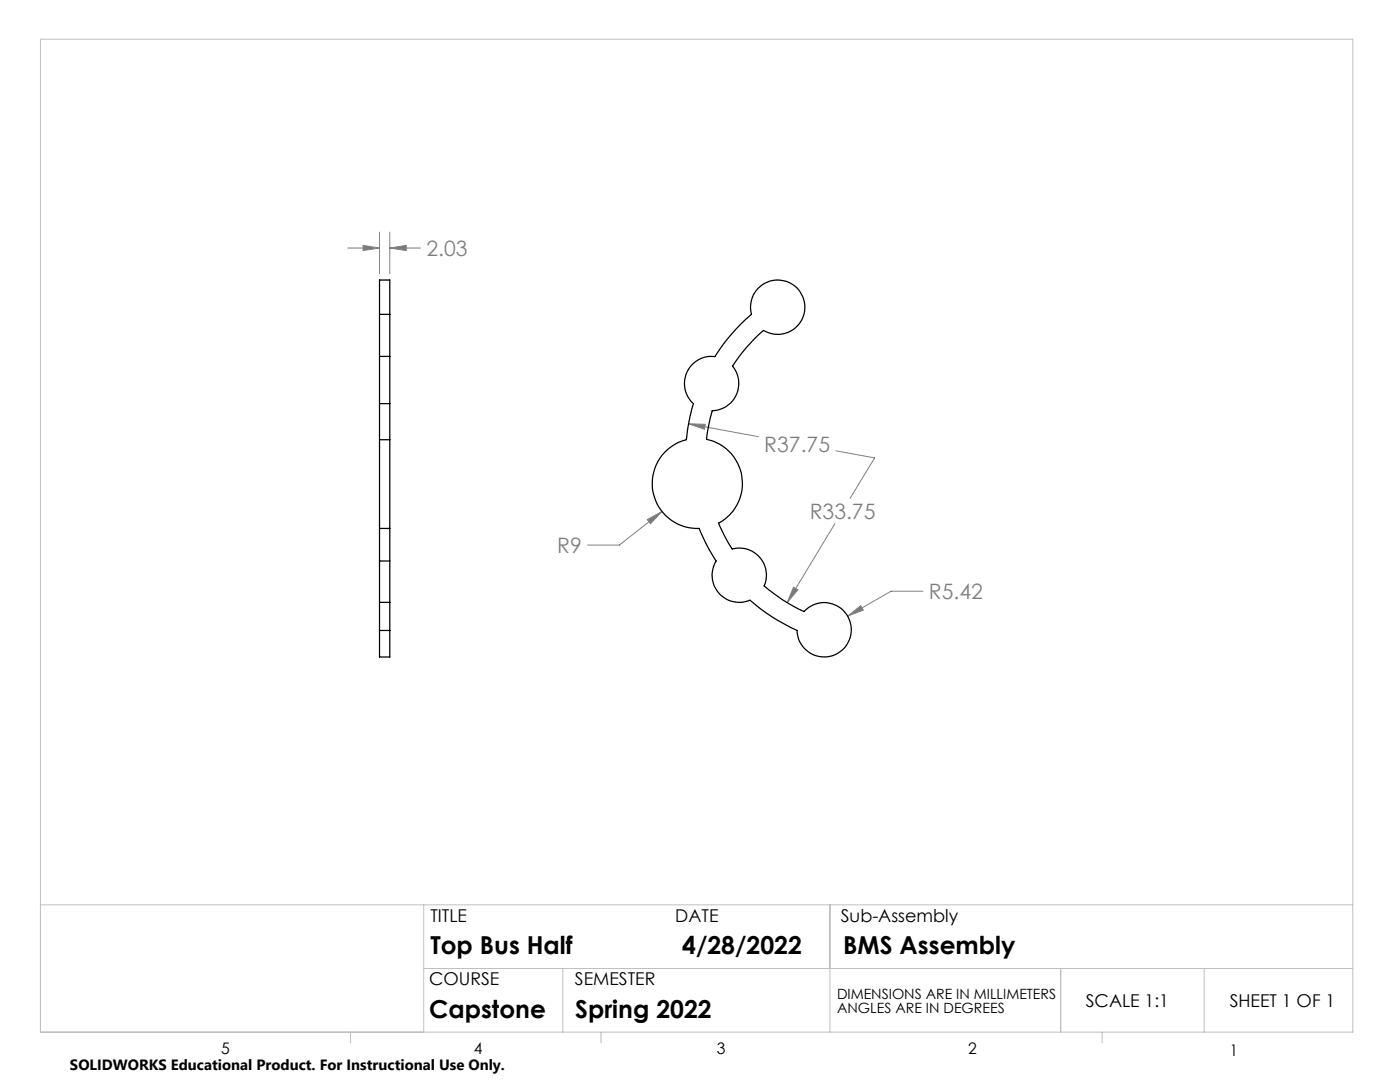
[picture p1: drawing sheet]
<svg xmlns="http://www.w3.org/2000/svg" width="279mm" height="216mm" viewBox="0 0 279 216" stroke-linecap="round" stroke-linejoin="round" font-family="sans-serif">
<g fill="none" stroke="#808080" stroke-width=".2">
<path d="M69.4 49.5h6.3M72.5 49l3.2 .5-3.2 .5zM75.7 46.3v8.3M77.8 49.5l3.3-.5v1zM77.8 46.3v8.3M77.8 49.5h6.1M137.4 84.6l13.9 2.5M137.4 84.6l3.4 .1-.2 1zM166.8 90l7.8 1.4-4.9 8M129.2 103.7l2.9-1.6-2.3 2.4zM132.1 102.1l-8.5 6.7h-6.3M158.4 117.2l.8 .5-2.1 2.6z"/>
<path d="M166.6 104.5l-9.5 15.8M184.2 118h-6.4l-8.6 4.9M169.2 122.9l2.6-2 .5 .8z"/>
</g>
<path d="M8.1 7.8h261.9v198.2h-261.9zM8.1 180.6h261.9M84.6 180.6v25.4M84.6 193.3h185.4M112.3 193.3v12.7M165.6 180.6v25.4M211.7 193.3v12.7M240.3 193.3v12.7M70 206v2.1M119.9 206v2.1M220 206v2.1" fill="none" stroke="#c0c0c0" stroke-width=".2"/>
<path d="M158.4 117.2l-1.3 3.1 2.1-2.6zM137.4 84.6l3.2 1.1 .2-1zM169.2 122.9l3.1-1.2-.5-.8zM129.2 103.7l.6 .8 2.3-2.4zM77.8 49.5l3.3-.5v1zM72.5 49l3.2 .5-3.2 .5z" fill="#808080"/>
<g fill="none" stroke="#000" stroke-width=".25">
<path d="M151.3 57.5a5.4 5.4 0 0 1 7.4-.3 5.4 5.4 0 0 1 .9 7.3 5.4 5.4 0 0 1-7.2 1.4 33 33 0 0 0-6.2 7.2 5.4 5.4 0 0 1 .8 5.7 5.4 5.4 0 0 1-4.9 3.2l-.8 3.5-.3 2.2a9 9 0 0 1 7.1 7.5 9 9 0 0 1-4.7 9.2l1.2 2.6 1.5 2.5a5.4 5.4 0 0 1 5.5 1.7 5.4 5.4 0 0 1 .9 5.7 33.1 33.1 0 0 0 7.9 5.1 5.4 5.4 0 0 1 8.6 .7 5.4 5.4 0 0 1-2.9 8.1 5.4 5.4 0 0 1-7-5 37.7 37.7 0 0 1-9.4-6 5.4 5.4 0 0 1-6.3-1.5 5.4 5.4 0 0 1-.5-6.4 38.6 38.6 0 0 1-3.4-6.5 9 9 0 0 1-9.3-7.7 9 9 0 0 1 6.8-10 37.5 37.5 0 0 1 1.4-7.2 5.4 5.4 0 0 1-1.3-6.2 5.4 5.4 0 0 1 5.6-3.1 37 37 0 0 1 7.3-8.5 5.4 5.4 0 0 1 1.3-5.2zM75.7 71.1v9.4M75.7 62.7v8.4M75.7 62.7v-6.8h2.1v6.8M75.7 71.1h2.1M75.7 62.7h2.1M77.8 71.1v9.4M77.8 62.7v8.4M75.7 87.7v17.7M75.7 80.5v7.2M75.7 87.7h2.1M75.7 80.5h2.1"/>
<path d="M77.8 87.7v17.7M77.8 80.5v7.2M75.7 105.4v6.5M75.7 111.9v8.3M75.7 105.4h2.1M75.7 111.9h2.1M77.8 105.4v6.5M77.8 111.9v8.3M75.7 120.2v5.6M75.7 125.8v5.3h2.1v-5.3M75.7 120.2h2.1M75.7 125.8h2.1"/>
<path d="M77.8 120.2v5.6"/>
</g>
<g font-size="4.9">
<text x="85.9" y="190.4">Top Bus Half</text>
<text x="136.1" y="190.4">4/28/2022</text>
<text x="168.3" y="190.4">BMS Assembly</text>
<text x="85.6" y="203.1">Capstone</text>
<text x="114.8" y="203.1">Spring 2022</text>
</g>
<g font-size="4.2" fill="#808080">
<text x="85.1" y="51.1">2.03</text>
<text x="152.5" y="90.1">R37.75</text>
<text x="161.6" y="103.6">R33.75</text>
<text x="111.2" y="110.4">R9</text>
<text x="185.4" y="119.5">R5.42</text>
</g>
<g font-size="3.5">
<text x="85.9" y="183.9">TITLE</text>
<text x="134.8" y="183.9">DATE</text>
<text x="167.8" y="183.9">Sub-Assembly</text>
<text x="85.6" y="196.5">COURSE</text>
<text x="114.7" y="196.5">SEMESTER</text>
<text x="216.7" y="200.9">SCALE 1:1</text>
<text x="245.4" y="200.9">SHEET 1 OF 1</text>
</g>
<g font-size="3.2">
<text x="44.2" y="210.4">5</text>
<text x="94.6" y="210.3">4</text>
<text x="143.1" y="210.4">3</text>
<text x="193.2" y="210.3">2</text>
<text x="245.4" y="210.6">1</text>
</g>
<text font-size="3" x="14" y="213.5">SOLIDWORKS Educational Product. For Instructional Use Only.</text>
<g font-size="2.8">
<text x="167" y="199.3">DIMENSIONS ARE IN MILLIMETERS</text>
<text x="167" y="202.1">ANGLES ARE IN DEGREES</text>
</g>
</svg>
